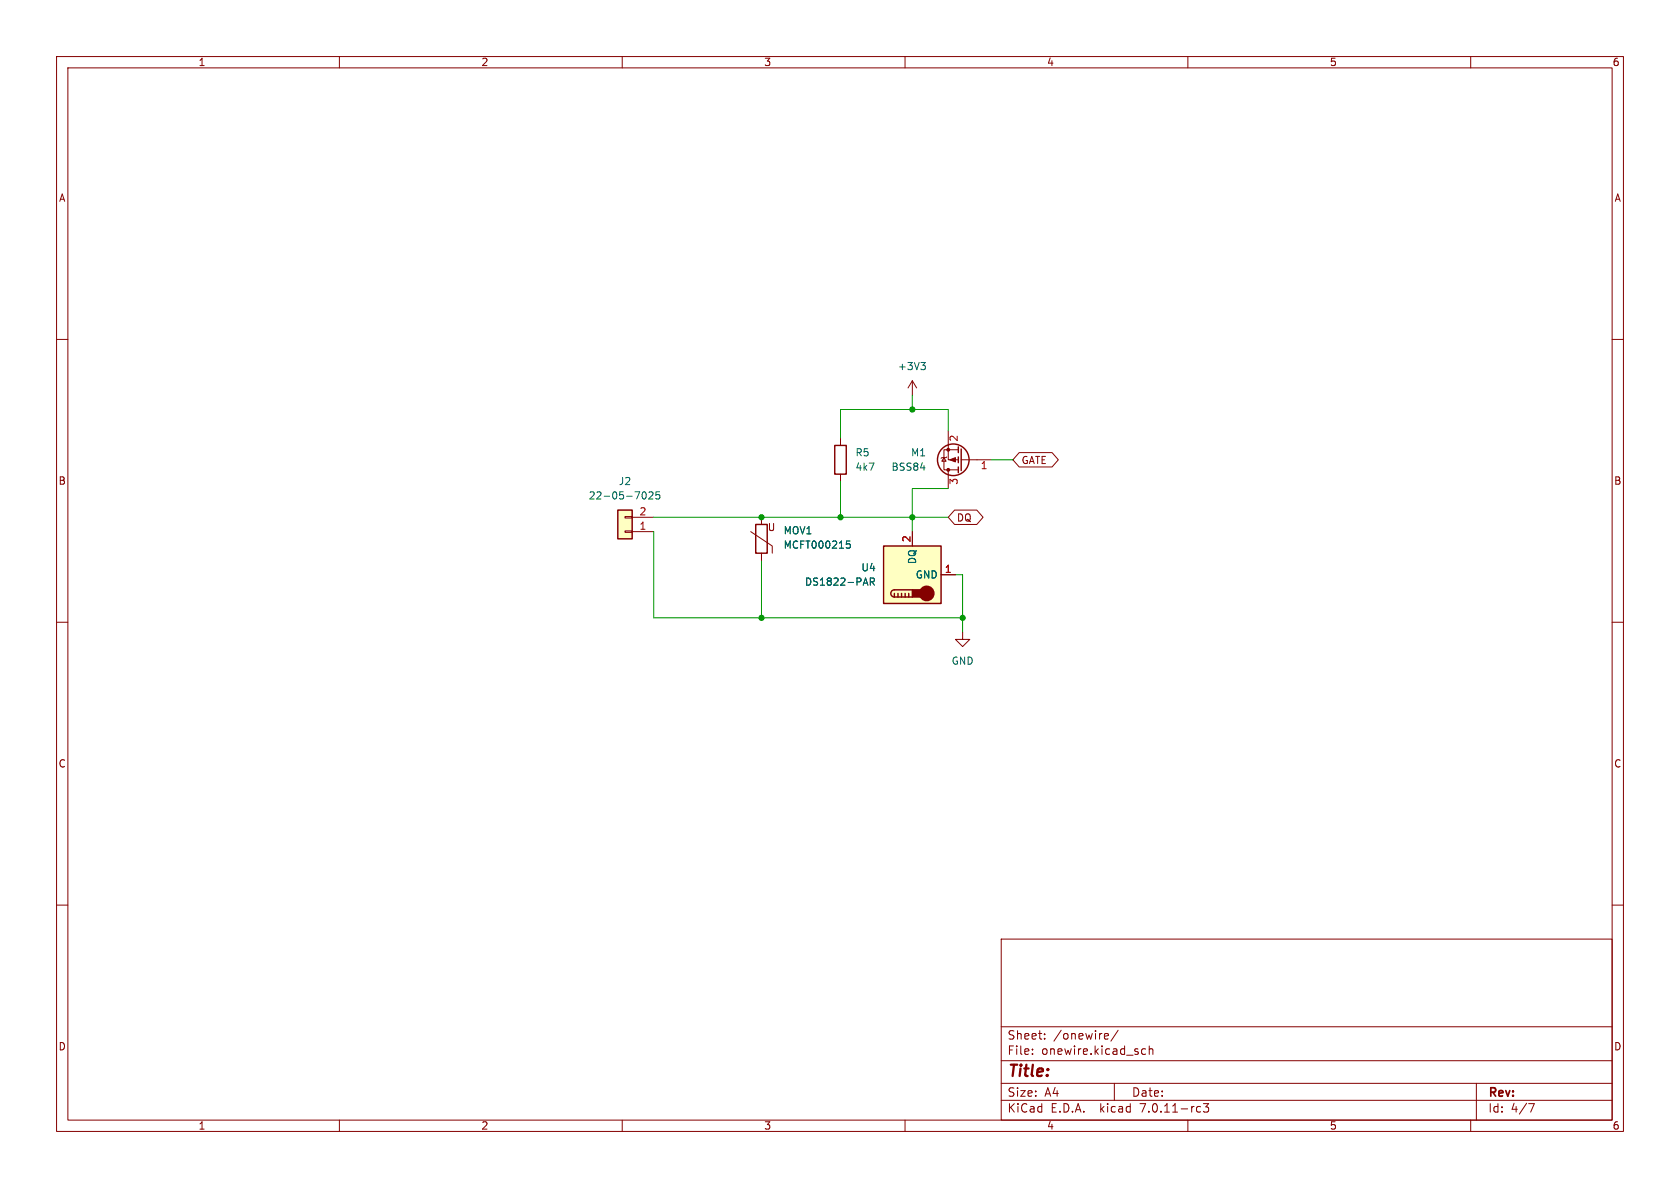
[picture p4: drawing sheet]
<svg xmlns="http://www.w3.org/2000/svg" width="297mm" height="210mm" viewBox="0 0 297 210" stroke-linecap="round" stroke-linejoin="round" font-family="sans-serif">
<g fill="none" stroke="#840000" stroke-width=".18">
<path d="M10 10h277v190h-277zM12 12h273v186h-273zM60 10v2M110 10v2M160 10v2M210 10v2M260 10v2M10 60h2M285 60h2M148.6 77.5v1.2M161.3 67.3l-.8 1.3M161.3 67.3v2.6"/>
<path d="M161.3 67.3l.8 1.3M167.6 76.2v5.1h1.8M169.4 79.5h-2.5v3.6h2.5M110.5 91.3h1.3v.3h-1.3zM110.5 93.9h1.3v.2h-1.3zM111.8 94h3.8M111.8 91.4h3.8M132.7 94l3.8 2.5v1.3M134.6 91.4v1.3M134.6 97.8v1.3M148.6 83.8v1.3M161.3 94v2.5"/>
<path d="M166.9 80.9l.4 .6h-.8zM167.4 80.8l-.1 .1h-.8l-.1 .1M167.6 83.1v3.3M168.8 90.2h3.9l1.1 1.2-1.1 1.3h-3.9l-1.2-1.3zM169.9 81.3h5.4M180.2 80h5.8l1.1 1.3-1.1 1.3h-5.8l-1.1-1.3zM10 110h2M166.4 101.6h2.5M170.2 111.8v1.2h1.2l-1.2 1.3-1.3-1.3h1.3M285 110h2M10 160h2M285 160h2"/>
<path d="M177 166h108v32h-108zM60 198v2M110 198v2M160 198v2M177 194.5h108M177 191.5h108M177 187.5h108M177 181.5h108M182.5 186.3v.1M182.5 185.5v.1M184.7 183.6v.1M184.7 182.8v.1"/>
<path d="M195.5 182.7l.4 .1 .1 .3-.8 .1M195.9 183.6l-.4 .1M197 191.5v3M197.7 182.1l-1.3 2M201.8 186.1l.3 .3 .4-.1M202.5 185.5l-.4-.1-.3 .3M203.2 185.5l.2-.1 .3 .1 .1 .9M203.2 184.9v1.5M210 198v2M211.8 195.6l.4 .1M212.2 196.5l-.4 .1M212.7 195.1h1l-.5 .6 .4 .1v.7l-.2 .1h-.4l-.3-.1"/>
<path d="M260 198v2M261 191.5v6.5M270.2 195.1h1l-.6 1.5"/>
</g>
<g fill="#ffffc2" stroke="#ffffc2" stroke-width=".18">
<path d="M109.2 90.2h2.6v5.1h-2.6z"/>
<path d="M156.2 96.5h10.2v10.2h-10.2z"/>
</g>
<g fill="none" stroke="#840000" stroke-width=".25">
<path d="M147.6 78.7h2v5.1h-2zM169.4 79v1M169.9 79.4v3.8M109.2 90.2h2.6v5.1h-2.6zM133.6 92.7h2v5.1h-2zM156.2 96.5h10.2v10.2h-10.2zM169.4 80.8v1M169.4 82.6v1M158.1 105.5h3.2M158.1 104.9v.6M158.7 104.9v.6M159.4 104.9v.6"/>
<path d="M160 104.9v.6M160.7 104.9v.6M161.3 104.3h-3.2a.64 .64 0 0 0-.6 .6 .64 .64 0 0 0 .6 .6"/>
<circle cx="168.5" cy="81.3" r="2.79"/>
</g>
<path d="M162.8 64.1h.8l-.4 .5M163.3 64.6l.3 .2v.3l-.3 .2M113.5 87.4l.1-.3 .2-.2a.68 .68 0 0 1 .5 .7 .68 .68 0 0 1-.5 .6l-.2-.1-.1-.4M114.7 87.1l.5-.2 .2 .4-.7 .9h.7M116.6 86.9h-.6l-.1 .6 .2-.1 .4 .1 .2 .2-.1 .4-.2 .1-.5-.1M149.7 95.6h.6M149.8 96.1h.3l.2 .3-.1 .4-.4 .1M153 102.2l.4 1.2M153.9 102.8h.6l.1-.2-.1-.3-.6-.1v1.2M154.2 102.8l.4 .6" fill="none" stroke="#006464" stroke-width=".18"/>
<g fill="#840000" stroke="#840000" stroke-width=".18">
<path d="M167.9 81.3l1-.4v.8z"/>
<circle cx="167.6" cy="79.5" r=".25"/>
<circle cx="167.6" cy="83.1" r=".25"/>
</g>
<g fill="#840000" stroke="#840000" stroke-width=".25">
<path d="M161.3 104.3h1.9v1.2h-1.9z"/>
<circle cx="163.8" cy="104.9" r="1.27"/>
</g>
<path d="M161.3 69.9v2.5M167.6 76.2v-3.8h-19v5.1M115.6 94v15.2h54.6M115.6 91.4h52M134.6 99.1v10.1M148.6 85.1v6.3M167.6 86.4h-6.3v7.6M175.3 81.3h3.8M168.9 101.6h1.3v10.2" fill="none" stroke="#009600" stroke-width=".18"/>
<g fill="#009600" stroke="#009600" stroke-width=".18">
<circle cx="134.6" cy="91.4" r=".46"/>
<circle cx="134.6" cy="109.2" r=".46"/>
<circle cx="161.3" cy="91.4" r=".46"/>
<circle cx="148.6" cy="91.4" r=".46"/>
<circle cx="170.2" cy="109.2" r=".46"/>
<circle cx="161.3" cy="72.4" r=".46"/>
</g>
<text font-size="2.8" fill="#840000" x="178" y="190.9">Title:</text>
<g font-size="2.1" fill="#840000">
<text x="178" y="184">Sheet:</text>
<text x="186.2" y="184">/onewire/</text>
<text x="178" y="186.7">File:</text>
<text x="184.1" y="186.7">onewire.kicad_sch</text>
<text x="178" y="196.9">KiCad</text>
<text x="178" y="194.1">Size:</text>
<text x="184.7" y="194.1">A4</text>
<text x="185.7" y="196.9">E.D.A.</text>
<text x="194.6" y="196.9">kicad</text>
<text x="200" y="194.1">Date:</text>
<text x="201.8" y="196.9">7.0.11-rc3</text>
<text x="263" y="194.3">Rev:</text>
<text x="263" y="196.9">Id:</text>
<text x="267.1" y="196.9">4/7</text>
</g>
<g font-size="1.8" fill="#840000">
<text x="35" y="11.9">1</text>
<text x="85" y="11.9">2</text>
<text x="135" y="11.9">3</text>
<text x="185" y="11.9">4</text>
<text x="235" y="11.9">5</text>
<text x="285" y="11.9">6</text>
<text x="10.3" y="35.9">A</text>
<text x="285.3" y="35.9">A</text>
<text x="180.5" y="82.2">GATE</text>
<text x="10.3" y="85.9">B</text>
<text x="285.3" y="85.9">B</text>
<text x="135.6" y="94.1">U</text>
<text x="169.1" y="92.4">DQ</text>
<text x="10.3" y="135.9">C</text>
<text x="285.3" y="135.9">C</text>
<text x="10.3" y="185.9">D</text>
<text x="285.3" y="185.9">D</text>
<text x="35" y="199.9">1</text>
<text x="85" y="199.9">2</text>
<text x="135" y="199.9">3</text>
<text x="185" y="199.9">4</text>
<text x="235" y="199.9">5</text>
<text x="285" y="199.9">6</text>
</g>
<g font-size="1.8" fill="#006464">
<text x="158.6" y="65.6">+3V3</text>
<text x="151.1" y="80.9">R5</text>
<text x="151.1" y="83.4">4k7</text>
<text x="157.5" y="83.4">BSS84</text>
<text x="161" y="80.9">M1</text>
<text x="104" y="88.5">22-05-7025</text>
<text x="109.3" y="86">J2</text>
<text x="138.4" y="94.7">MOV1</text>
<text x="138.4" y="97.2">MCFT000215</text>
<text x="152.2" y="101.2">U4</text>
<text x="162.2" y="99.8" transform="rotate(-90 162.2 99.8)">DQ</text>
<text x="142.2" y="103.7">DS1822-PAR</text>
<text x="161.8" y="102.5">GND</text>
<text x="168.1" y="117.7">GND</text>
</g>
<g font-size="1.8" fill="#a90000">
<text x="169.6" y="78.2" transform="rotate(-90 169.6 78.2)">2</text>
<text x="173.3" y="83.3">1</text>
<text x="169.6" y="85.8" transform="rotate(-90 169.6 85.8)">3</text>
<text x="113" y="93.7">1</text>
<text x="113" y="91.2">2</text>
<text x="161" y="96" transform="rotate(-90 161 96)">2</text>
<text x="166.9" y="101.3">1</text>
</g>
</svg>
